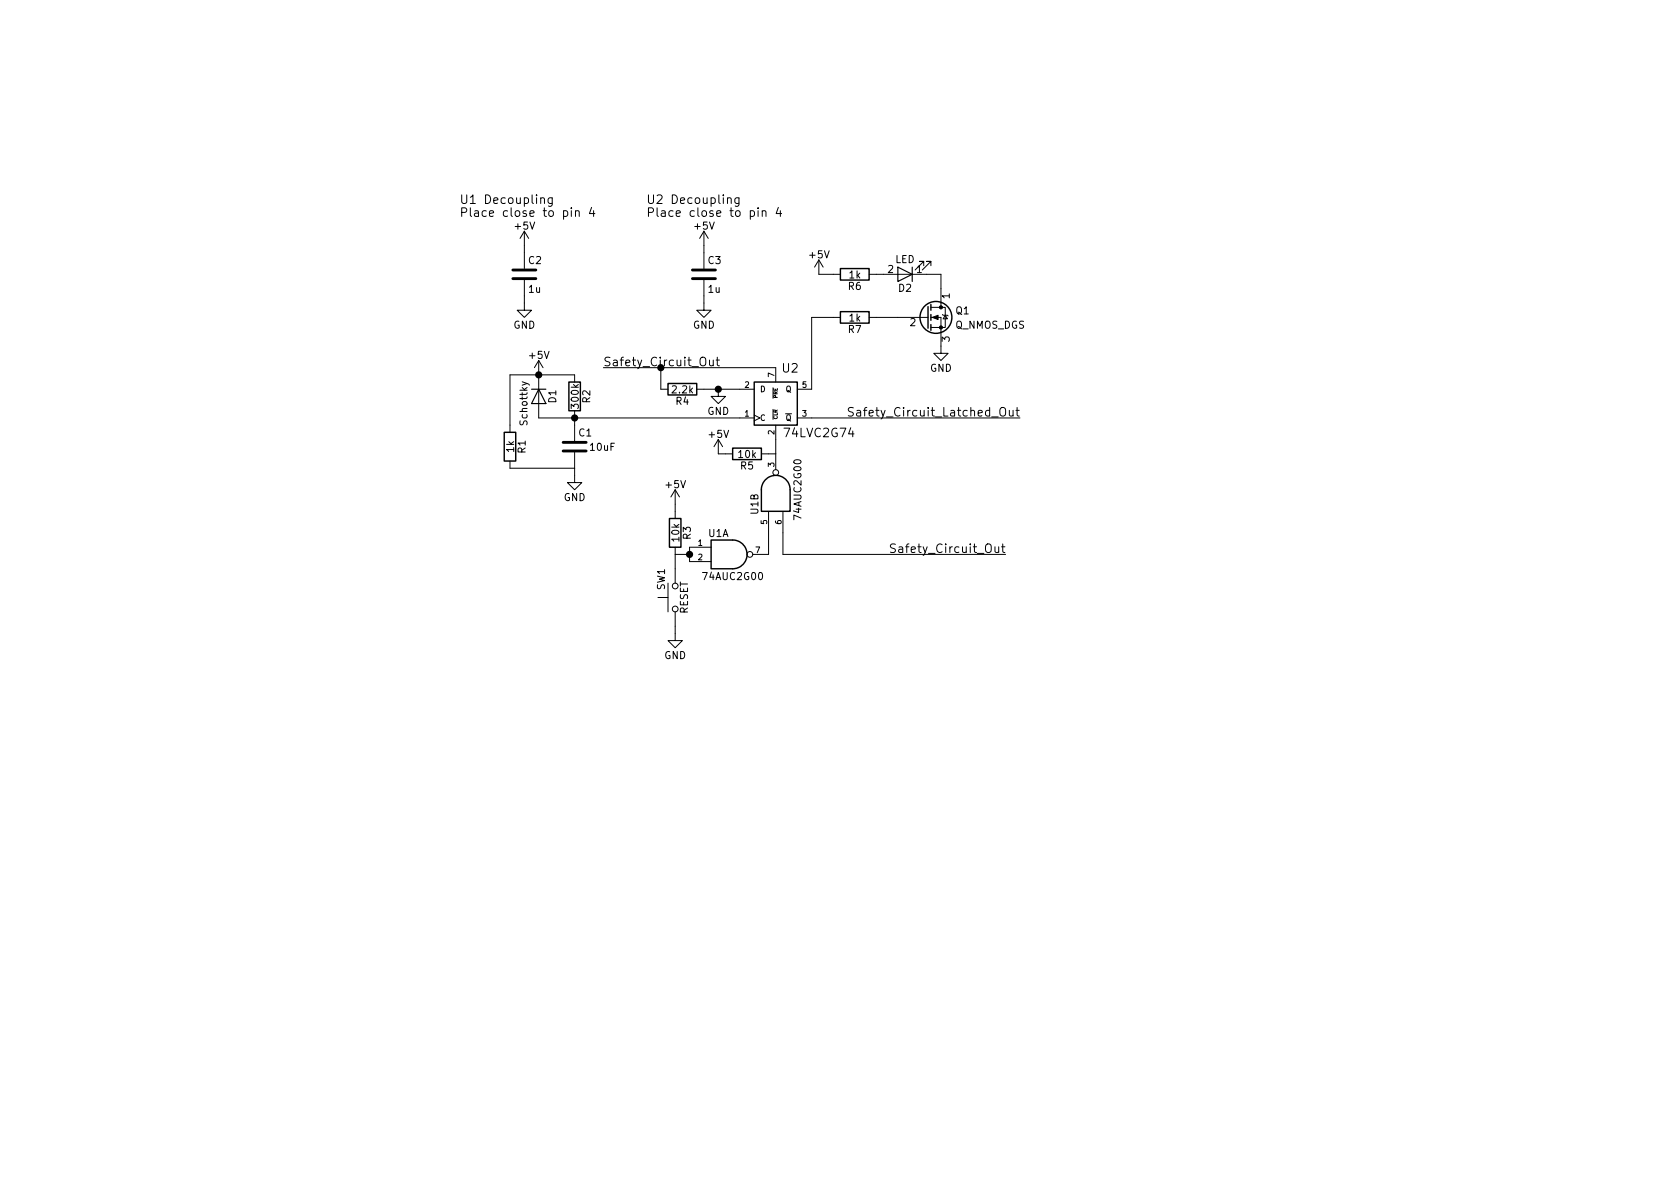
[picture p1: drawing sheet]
EESchema Schematic File Version 2
LIBS:power
LIBS:device
LIBS:transistors
LIBS:conn
LIBS:linear
LIBS:regul
LIBS:74xx
LIBS:cmos4000
LIBS:adc-dac
LIBS:memory
LIBS:xilinx
LIBS:microcontrollers
LIBS:dsp
LIBS:microchip
LIBS:analog_switches
LIBS:motorola
LIBS:texas
LIBS:intel
LIBS:audio
LIBS:interface
LIBS:digital-audio
LIBS:philips
LIBS:display
LIBS:cypress
LIBS:siliconi
LIBS:opto
LIBS:atmel
LIBS:contrib
LIBS:valves
LIBS:relays
LIBS:SystemBlocks
LIBS:UNCAMotorsports
LIBS:74xgxx
LIBS:switches
LIBS:reset_latching-cache
EELAYER 25 0
EELAYER END
$Descr A4 11693 8268
encoding utf-8
Sheet 1 1
Title ""
Date ""
Rev ""
Comp ""
Comment1 ""
Comment2 ""
Comment3 ""
Comment4 ""
$EndDescr
$Comp
L 74LVC2G74 U2
U 1 1
P 5400 2800
F 0 "U2" H 5500 3050 60  0000 C CNN
F 1 "74LVC2G74" H 5700 2600 60  0000 C CNN
F 2 "" H 5400 2800 60  0001 C CNN
F 3 "" H 5400 2800 60  0001 C CNN
	1    5400 2800
	1    0    0    -1  
$EndComp
$Comp
L GND #PWR9
U 1 1
P 5000 2700
F 0 "#PWR9" H 5000 2450 50  0001 C CNN
F 1 "GND" H 5000 2550 50  0000 C CNN
F 2 "" H 5000 2700 50  0001 C CNN
F 3 "" H 5000 2700 50  0001 C CNN
	1    5000 2700
	1    0    0    -1  
$EndComp
$Comp
L R R4
U 1 1
P 4750 2700
F 0 "R4" V 4830 2700 50  0000 C CNN
F 1 "2.2k" V 4750 2700 50  0000 C CNN
F 2 "" V 4680 2700 50  0001 C CNN
F 3 "" H 4750 2700 50  0001 C CNN
	1    4750 2700
	0    1    1    0   
$EndComp
Wire Wire Line
	4200 2550 5400 2550
Text Label 4200 2550 0    60   ~ 0
Safety_Circuit_Out
Connection ~ 4600 2550
Wire Wire Line
	4900 2700 5150 2700
Wire Wire Line
	4600 2700 4600 2550
$Comp
L C C1
U 1 1
P 4000 3100
F 0 "C1" H 4025 3200 50  0000 L CNN
F 1 "10uF" H 4100 3100 50  0000 L CNN
F 2 "" H 4038 2950 50  0001 C CNN
F 3 "" H 4000 3100 50  0001 C CNN
	1    4000 3100
	1    0    0    -1  
$EndComp
$Comp
L R R2
U 1 1
P 4000 2750
F 0 "R2" V 4080 2750 50  0000 C CNN
F 1 "300k" V 4000 2750 50  0000 C CNN
F 2 "" V 3930 2750 50  0001 C CNN
F 3 "" H 4000 2750 50  0001 C CNN
	1    4000 2750
	1    0    0    -1  
$EndComp
$Comp
L D D1
U 1 1
P 3750 2750
F 0 "D1" H 3750 2850 50  0000 C CNN
F 1 "Schottky" H 3800 2650 50  0000 C CNN
F 2 "" H 3750 2750 50  0001 C CNN
F 3 "" H 3750 2750 50  0001 C CNN
	1    3750 2750
	0    1    1    0   
$EndComp
$Comp
L R R1
U 1 1
P 3550 3100
F 0 "R1" V 3630 3100 50  0000 C CNN
F 1 "1k" V 3550 3100 50  0000 C CNN
F 2 "" V 3480 3100 50  0001 C CNN
F 3 "" H 3550 3100 50  0001 C CNN
	1    3550 3100
	1    0    0    -1  
$EndComp
Wire Wire Line
	3550 2950 3550 2600
Wire Wire Line
	3550 2600 4000 2600
Wire Wire Line
	4000 2900 4000 2950
Connection ~ 4000 2900
Wire Wire Line
	4000 3250 3550 3250
$Comp
L GND #PWR2
U 1 1
P 4000 3300
F 0 "#PWR2" H 4000 3050 50  0001 C CNN
F 1 "GND" H 4000 3150 50  0000 C CNN
F 2 "" H 4000 3300 50  0001 C CNN
F 3 "" H 4000 3300 50  0001 C CNN
	1    4000 3300
	1    0    0    -1  
$EndComp
Wire Wire Line
	4000 3300 4000 3250
$Comp
L +5V #PWR1
U 1 1
P 3750 2600
F 0 "#PWR1" H 3750 2450 50  0001 C CNN
F 1 "+5V" H 3750 2740 50  0000 C CNN
F 2 "" H 3750 2600 50  0001 C CNN
F 3 "" H 3750 2600 50  0001 C CNN
	1    3750 2600
	1    0    0    -1  
$EndComp
$Comp
L 74AUC2G00 U1
U 2 1
P 5400 3400
F 0 "U1" H 5300 3550 50  0000 C CNN
F 1 "74AUC2G00" H 5400 3250 50  0000 C CNN
F 2 "" H 5400 3400 50  0001 C CNN
F 3 "" H 5400 3400 50  0001 C CNN
	2    5400 3400
	0    -1   -1   0   
$EndComp
$Comp
L 74AUC2G00 U1
U 1 1
P 5100 3850
F 0 "U1" H 5000 4000 50  0000 C CNN
F 1 "74AUC2G00" H 5100 3700 50  0000 C CNN
F 2 "" H 5100 3850 50  0001 C CNN
F 3 "" H 5100 3850 50  0001 C CNN
	1    5100 3850
	1    0    0    -1  
$EndComp
$Comp
L R R5
U 1 1
P 5200 3150
F 0 "R5" V 5280 3150 50  0000 C CNN
F 1 "10k" V 5200 3150 50  0000 C CNN
F 2 "" V 5130 3150 50  0001 C CNN
F 3 "" H 5200 3150 50  0001 C CNN
	1    5200 3150
	0    1    1    0   
$EndComp
$Comp
L +5V #PWR10
U 1 1
P 5000 3150
F 0 "#PWR10" H 5000 3000 50  0001 C CNN
F 1 "+5V" H 5000 3290 50  0000 C CNN
F 2 "" H 5000 3150 50  0001 C CNN
F 3 "" H 5000 3150 50  0001 C CNN
	1    5000 3150
	1    0    0    -1  
$EndComp
Wire Wire Line
	5000 3150 5050 3150
Wire Wire Line
	5350 3150 5400 3150
Wire Wire Line
	5350 3850 5350 3700
Wire Wire Line
	4800 3800 4800 3900
$Comp
L R R3
U 1 1
P 4700 3700
F 0 "R3" V 4780 3700 50  0000 C CNN
F 1 "10k" V 4700 3700 50  0000 C CNN
F 2 "" V 4630 3700 50  0001 C CNN
F 3 "" H 4700 3700 50  0001 C CNN
	1    4700 3700
	1    0    0    -1  
$EndComp
$Comp
L +5V #PWR5
U 1 1
P 4700 3500
F 0 "#PWR5" H 4700 3350 50  0001 C CNN
F 1 "+5V" H 4700 3640 50  0000 C CNN
F 2 "" H 4700 3500 50  0001 C CNN
F 3 "" H 4700 3500 50  0001 C CNN
	1    4700 3500
	1    0    0    -1  
$EndComp
Wire Wire Line
	4700 3500 4700 3550
Wire Wire Line
	4700 3850 4800 3850
Connection ~ 4800 3850
Wire Wire Line
	5450 3850 7000 3850
Wire Wire Line
	5450 3850 5450 3700
$Comp
L SW_Push SW1
U 1 1
P 4700 4150
F 0 "SW1" H 4750 4250 50  0000 L CNN
F 1 "RESET" H 4700 4090 50  0000 C CNN
F 2 "" H 4700 4350 50  0001 C CNN
F 3 "" H 4700 4350 50  0001 C CNN
	1    4700 4150
	0    -1   -1   0   
$EndComp
$Comp
L GND #PWR6
U 1 1
P 4700 4400
F 0 "#PWR6" H 4700 4150 50  0001 C CNN
F 1 "GND" H 4700 4250 50  0000 C CNN
F 2 "" H 4700 4400 50  0001 C CNN
F 3 "" H 4700 4400 50  0001 C CNN
	1    4700 4400
	1    0    0    -1  
$EndComp
Wire Wire Line
	4700 4400 4700 4350
Wire Wire Line
	4700 3950 4700 3850
Connection ~ 5000 2700
Wire Wire Line
	3750 2900 5150 2900
Connection ~ 3750 2600
Wire Wire Line
	5400 3150 5400 3050
Wire Wire Line
	5650 2900 7100 2900
$Comp
L GND #PWR12
U 1 1
P 6550 2400
F 0 "#PWR12" H 6550 2150 50  0001 C CNN
F 1 "GND" H 6550 2250 50  0000 C CNN
F 2 "" H 6550 2400 50  0001 C CNN
F 3 "" H 6550 2400 50  0001 C CNN
	1    6550 2400
	1    0    0    -1  
$EndComp
$Comp
L R R7
U 1 1
P 5950 2200
F 0 "R7" V 6030 2200 50  0000 C CNN
F 1 "1k" V 5950 2200 50  0000 C CNN
F 2 "" V 5880 2200 50  0001 C CNN
F 3 "" H 5950 2200 50  0001 C CNN
	1    5950 2200
	0    1    1    0   
$EndComp
Wire Wire Line
	5650 2200 5800 2200
Wire Wire Line
	6100 2200 6250 2200
$Comp
L LED D2
U 1 1
P 6300 1900
F 0 "D2" H 6300 2000 50  0000 C CNN
F 1 "LED" H 6300 1800 50  0000 C CNN
F 2 "" H 6300 1900 50  0001 C CNN
F 3 "" H 6300 1900 50  0001 C CNN
	1    6300 1900
	-1   0    0    1   
$EndComp
$Comp
L R R6
U 1 1
P 5950 1900
F 0 "R6" V 6030 1900 50  0000 C CNN
F 1 "1k" V 5950 1900 50  0000 C CNN
F 2 "" V 5880 1900 50  0001 C CNN
F 3 "" H 5950 1900 50  0001 C CNN
	1    5950 1900
	0    1    1    0   
$EndComp
$Comp
L +5V #PWR11
U 1 1
P 5700 1900
F 0 "#PWR11" H 5700 1750 50  0001 C CNN
F 1 "+5V" H 5700 2040 50  0000 C CNN
F 2 "" H 5700 1900 50  0001 C CNN
F 3 "" H 5700 1900 50  0001 C CNN
	1    5700 1900
	1    0    0    -1  
$EndComp
Wire Wire Line
	5700 1900 5800 1900
Wire Wire Line
	6100 1900 6150 1900
Wire Wire Line
	6450 1900 6550 1900
Wire Wire Line
	6550 1900 6550 2000
Text Label 7100 2900 2    60   ~ 0
Safety_Circuit_Latched_Out
$Comp
L Q_NMOS_DGS Q1
U 1 1
P 6450 2200
F 0 "Q1" H 6650 2250 50  0000 L CNN
F 1 "Q_NMOS_DGS" H 6650 2150 50  0000 L CNN
F 2 "" H 6650 2300 50  0001 C CNN
F 3 "" H 6450 2200 50  0001 C CNN
	1    6450 2200
	1    0    0    -1  
$EndComp
Wire Wire Line
	5650 2200 5650 2700
Text Label 7000 3850 2    60   ~ 0
Safety_Circuit_Out
$Comp
L C C2
U 1 1
P 3650 1900
F 0 "C2" H 3675 2000 50  0000 L CNN
F 1 "1u" H 3675 1800 50  0000 L CNN
F 2 "" H 3688 1750 50  0001 C CNN
F 3 "" H 3650 1900 50  0001 C CNN
	1    3650 1900
	1    0    0    -1  
$EndComp
$Comp
L C C3
U 1 1
P 4900 1900
F 0 "C3" H 4925 2000 50  0000 L CNN
F 1 "1u" H 4925 1800 50  0000 L CNN
F 2 "" H 4938 1750 50  0001 C CNN
F 3 "" H 4900 1900 50  0001 C CNN
	1    4900 1900
	1    0    0    -1  
$EndComp
$Comp
L +5V #PWR3
U 1 1
P 3650 1700
F 0 "#PWR3" H 3650 1550 50  0001 C CNN
F 1 "+5V" H 3650 1840 50  0000 C CNN
F 2 "" H 3650 1700 50  0001 C CNN
F 3 "" H 3650 1700 50  0001 C CNN
	1    3650 1700
	1    0    0    -1  
$EndComp
Wire Wire Line
	3650 1700 3650 1750
$Comp
L +5V #PWR7
U 1 1
P 4900 1700
F 0 "#PWR7" H 4900 1550 50  0001 C CNN
F 1 "+5V" H 4900 1840 50  0000 C CNN
F 2 "" H 4900 1700 50  0001 C CNN
F 3 "" H 4900 1700 50  0001 C CNN
	1    4900 1700
	1    0    0    -1  
$EndComp
Wire Wire Line
	4900 1700 4900 1750
$Comp
L GND #PWR4
U 1 1
P 3650 2100
F 0 "#PWR4" H 3650 1850 50  0001 C CNN
F 1 "GND" H 3650 1950 50  0000 C CNN
F 2 "" H 3650 2100 50  0001 C CNN
F 3 "" H 3650 2100 50  0001 C CNN
	1    3650 2100
	1    0    0    -1  
$EndComp
Wire Wire Line
	3650 2100 3650 2050
$Comp
L GND #PWR8
U 1 1
P 4900 2100
F 0 "#PWR8" H 4900 1850 50  0001 C CNN
F 1 "GND" H 4900 1950 50  0000 C CNN
F 2 "" H 4900 2100 50  0001 C CNN
F 3 "" H 4900 2100 50  0001 C CNN
	1    4900 2100
	1    0    0    -1  
$EndComp
Wire Wire Line
	4900 2100 4900 2050
Text Notes 3200 1500 0    60   ~ 0
U1 Decoupling\nPlace close to pin 4\n
Text Notes 4500 1500 0    60   ~ 0
U2 Decoupling\nPlace close to pin 4
$EndSCHEMATC
